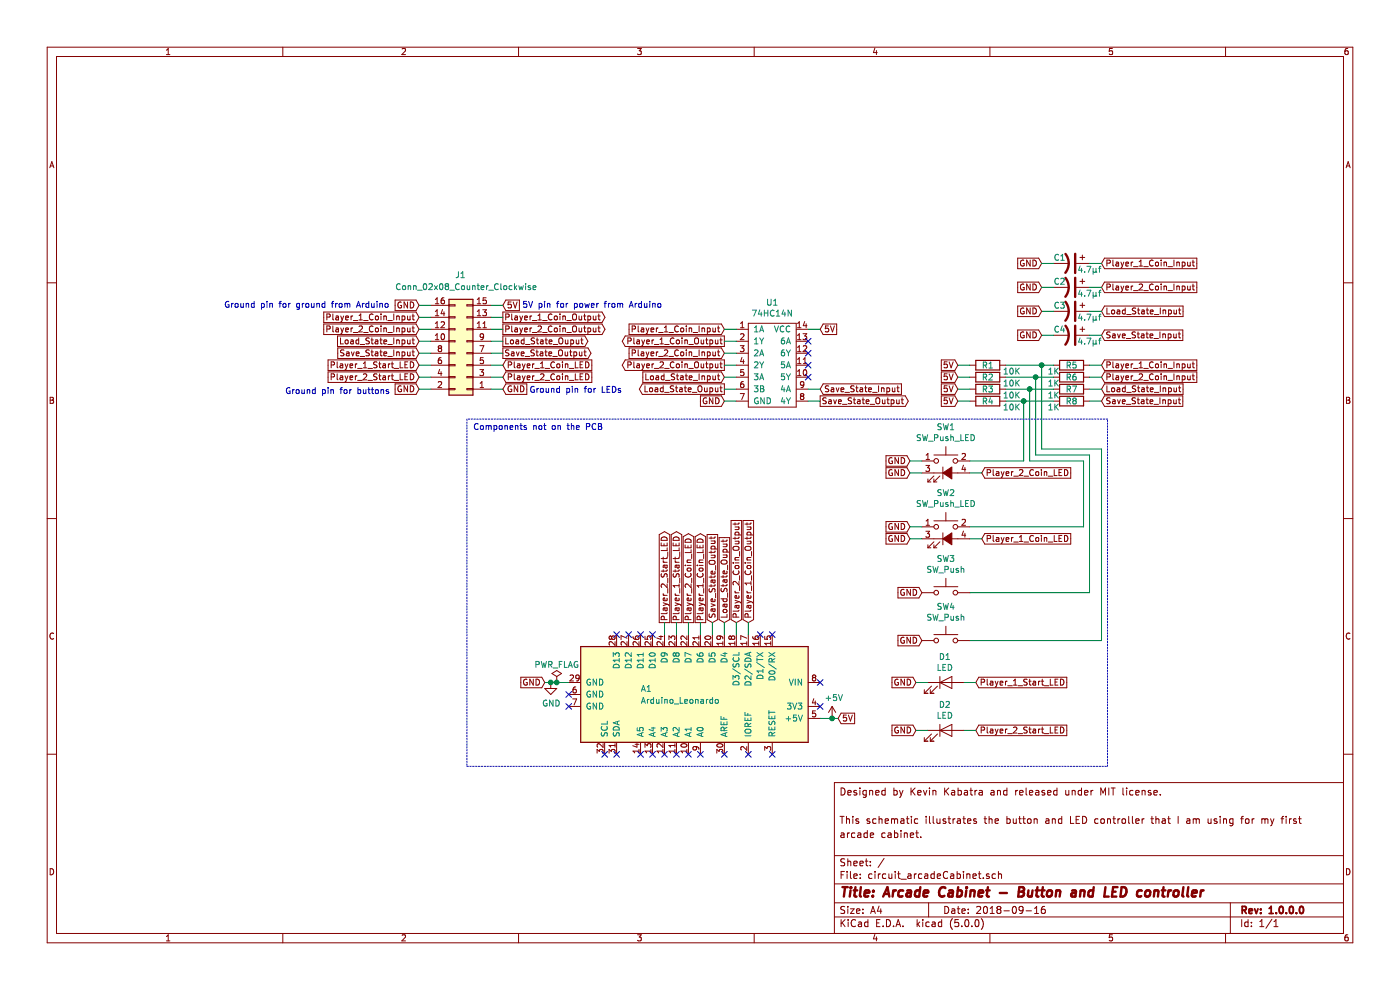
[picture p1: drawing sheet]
EESchema Schematic File Version 4
LIBS:circuit_arcadeCabinet-cache
EELAYER 26 0
EELAYER END
$Descr A4 11693 8268
encoding utf-8
Sheet 1 1
Title "Arcade Cabinet - Button and LED controller"
Date "2018-09-16"
Rev "1.0.0.0"
Comp ""
Comment1 "arcade cabinet."
Comment2 "This schematic illustrates the button and LED controller that I am using for my first"
Comment3 ""
Comment4 "Designed by Kevin Kabatra and released under MIT license."
$EndDescr
$Comp
L MCU_Module:Arduino_Leonardo A1
U 1 1
P 5850 5800
F 0 "A1" V 5800 5300 50  0000 L CNN
F 1 "Arduino_Leonardo" V 5900 5300 50  0000 L CNN
F 2 "" H 6000 4750 50  0001 L CNN
F 3 "https://www.arduino.cc/en/Main/ArduinoBoardLeonardo" H 5650 6850 50  0001 C CNN
	1    5850 5800
	0    1    1    0   
$EndComp
$Comp
L 74xxN:74HC14N U1
U 1 1
P 6450 3000
F 0 "U1" H 6450 3475 50  0000 C CNN
F 1 "74HC14N" H 6450 3384 50  0000 C CNN
F 2 "Package_DIP:DIP-14_W7.62mm_Socket" H 7450 2650 50  0001 C CNN
F 3 "http://www.ti.com/lit/ds/symlink/sn74hc14.pdf" H 7450 2650 50  0001 C CNN
	1    6450 3000
	1    0    0    -1  
$EndComp
$Comp
L Switch:SW_Push_LED SW1
U 1 1
P 7900 3950
F 0 "SW1" H 7900 4335 50  0000 C CNN
F 1 "SW_Push_LED" H 7900 4244 50  0000 C CNN
F 2 "" H 7900 4250 50  0001 C CNN
F 3 "" H 7900 4250 50  0001 C CNN
	1    7900 3950
	1    0    0    -1  
$EndComp
$Comp
L Switch:SW_Push SW3
U 1 1
P 7900 4950
F 0 "SW3" H 7900 5235 50  0000 C CNN
F 1 "SW_Push" H 7900 5144 50  0000 C CNN
F 2 "" H 7900 5150 50  0001 C CNN
F 3 "" H 7900 5150 50  0001 C CNN
	1    7900 4950
	1    0    0    -1  
$EndComp
$Comp
L Switch:SW_Push SW4
U 1 1
P 7900 5350
F 0 "SW4" H 7900 5635 50  0000 C CNN
F 1 "SW_Push" H 7900 5544 50  0000 C CNN
F 2 "" H 7900 5550 50  0001 C CNN
F 3 "" H 7900 5550 50  0001 C CNN
	1    7900 5350
	1    0    0    -1  
$EndComp
$Comp
L Device:R R5
U 1 1
P 8950 3050
F 0 "R5" V 8950 3050 50  0000 C CNN
F 1 "1K" V 9000 2900 50  0000 C CNN
F 2 "Resistor_THT:R_Axial_DIN0207_L6.3mm_D2.5mm_P15.24mm_Horizontal" V 8880 3050 50  0001 C CNN
F 3 "~" H 8950 3050 50  0001 C CNN
	1    8950 3050
	0    1    1    0   
$EndComp
$Comp
L Device:LED D2
U 1 1
P 7900 6100
F 0 "D2" H 7891 6316 50  0000 C CNN
F 1 "LED" H 7891 6225 50  0000 C CNN
F 2 "" H 7900 6100 50  0001 C CNN
F 3 "~" H 7900 6100 50  0001 C CNN
	1    7900 6100
	1    0    0    -1  
$EndComp
$Comp
L Device:LED D1
U 1 1
P 7900 5700
F 0 "D1" H 7891 5916 50  0000 C CNN
F 1 "LED" H 7891 5825 50  0000 C CNN
F 2 "" H 7900 5700 50  0001 C CNN
F 3 "~" H 7900 5700 50  0001 C CNN
	1    7900 5700
	1    0    0    -1  
$EndComp
Text GLabel 4200 2650 2    50   Output ~ 0
Player_1_Coin_Output
Text GLabel 4200 2750 2    50   Output ~ 0
Player_2_Coin_Output
Text GLabel 4200 2850 2    50   Output ~ 0
Load_State_Ouput
Text GLabel 4200 2950 2    50   Output ~ 0
Save_State_Output
Text GLabel 4200 3050 2    50   Input ~ 0
Player_1_Coin_LED
Text GLabel 4200 3150 2    50   Input ~ 0
Player_2_Coin_LED
Text GLabel 3500 3050 0    50   Input ~ 0
Player_1_Start_LED
Text GLabel 3500 3150 0    50   Input ~ 0
Player_2_Start_LED
Text GLabel 6150 5200 1    50   Input ~ 0
Player_2_Coin_Output
Text GLabel 5950 5200 1    50   Input ~ 0
Save_State_Output
Text GLabel 5850 5200 1    50   Output ~ 0
Player_1_Coin_LED
Text GLabel 5750 5200 1    50   Output ~ 0
Player_2_Coin_LED
Text GLabel 5650 5200 1    50   Output ~ 0
Player_1_Start_LED
Text GLabel 5550 5200 1    50   Output ~ 0
Player_2_Start_LED
$Comp
L Device:CP1 C1
U 1 1
P 8950 2200
F 0 "C1" V 8900 2100 50  0000 C CNN
F 1 "4.7µf" V 9000 2350 50  0000 C CNN
F 2 "Capacitor_THT:CP_Radial_D5.0mm_P2.50mm" H 8950 2200 50  0001 C CNN
F 3 "http://www.jiaweicheng.com/en/product/53539752.html" H 8950 2200 50  0001 C CNN
	1    8950 2200
	0    1    1    0   
$EndComp
$Comp
L Device:CP1 C2
U 1 1
P 8950 2400
F 0 "C2" V 8900 2300 50  0000 C CNN
F 1 "4.7µf" V 9000 2550 50  0000 C CNN
F 2 "Capacitor_THT:CP_Radial_D5.0mm_P2.50mm" H 8950 2400 50  0001 C CNN
F 3 "http://www.jiaweicheng.com/en/product/53539752.html" H 8950 2400 50  0001 C CNN
	1    8950 2400
	0    1    1    0   
$EndComp
$Comp
L Device:CP1 C3
U 1 1
P 8950 2600
F 0 "C3" V 8900 2500 50  0000 C CNN
F 1 "4.7µf" V 9000 2750 50  0000 C CNN
F 2 "Capacitor_THT:CP_Radial_D5.0mm_P2.50mm" H 8950 2600 50  0001 C CNN
F 3 "http://www.jiaweicheng.com/en/product/53539752.html" H 8950 2600 50  0001 C CNN
	1    8950 2600
	0    1    1    0   
$EndComp
$Comp
L Device:R R6
U 1 1
P 8950 3150
F 0 "R6" V 8950 3150 50  0000 C CNN
F 1 "1K" V 9000 3000 50  0000 C CNN
F 2 "Resistor_THT:R_Axial_DIN0207_L6.3mm_D2.5mm_P15.24mm_Horizontal" V 8880 3150 50  0001 C CNN
F 3 "~" H 8950 3150 50  0001 C CNN
	1    8950 3150
	0    1    1    0   
$EndComp
$Comp
L Device:R R7
U 1 1
P 8950 3250
F 0 "R7" V 8950 3250 50  0000 C CNN
F 1 "1K" V 9000 3100 50  0000 C CNN
F 2 "Resistor_THT:R_Axial_DIN0207_L6.3mm_D2.5mm_P15.24mm_Horizontal" V 8880 3250 50  0001 C CNN
F 3 "~" H 8950 3250 50  0001 C CNN
	1    8950 3250
	0    1    1    0   
$EndComp
$Comp
L Device:R R8
U 1 1
P 8950 3350
F 0 "R8" V 8950 3350 50  0000 C CNN
F 1 "1K" V 9000 3200 50  0000 C CNN
F 2 "Resistor_THT:R_Axial_DIN0207_L6.3mm_D2.5mm_P15.24mm_Horizontal" V 8880 3350 50  0001 C CNN
F 3 "~" H 8950 3350 50  0001 C CNN
	1    8950 3350
	0    1    1    0   
$EndComp
Text GLabel 3500 2650 0    50   Input ~ 0
Player_1_Coin_Input
Text GLabel 3500 2750 0    50   Input ~ 0
Player_2_Coin_Input
Text GLabel 3500 2850 0    50   Input ~ 0
Load_State_Input
Text GLabel 3500 2950 0    50   Input ~ 0
Save_State_Input
Text GLabel 4200 3250 2    50   Input ~ 0
GND
Text GLabel 3500 3250 0    50   Input ~ 0
GND
$Comp
L Switch:SW_Push_LED SW2
U 1 1
P 7900 4500
F 0 "SW2" H 7900 4885 50  0000 C CNN
F 1 "SW_Push_LED" H 7900 4794 50  0000 C CNN
F 2 "" H 7900 4800 50  0001 C CNN
F 3 "" H 7900 4800 50  0001 C CNN
	1    7900 4500
	1    0    0    -1  
$EndComp
$Comp
L Device:CP1 C4
U 1 1
P 8950 2800
F 0 "C4" V 8900 2700 50  0000 C CNN
F 1 "4.7µf" V 9000 2950 50  0000 C CNN
F 2 "Capacitor_THT:CP_Radial_D5.0mm_P2.50mm" H 8950 2800 50  0001 C CNN
F 3 "http://www.jiaweicheng.com/en/product/53539752.html" H 8950 2800 50  0001 C CNN
	1    8950 2800
	0    1    1    0   
$EndComp
Text GLabel 3500 2550 0    50   Input ~ 0
GND
Text GLabel 4200 2550 2    50   Input ~ 0
5V
Wire Wire Line
	8550 3350 8550 3850
Wire Wire Line
	8550 3850 8100 3850
Wire Wire Line
	8550 3350 8800 3350
$Comp
L Connector_Generic:Conn_02x08_Odd_Even J1
U 1 1
P 3900 2950
F 0 "J1" H 4000 2300 50  0000 R CNN
F 1 "Conn_02x08_Counter_Clockwise" H 4500 2400 50  0000 R CNN
F 2 "Connector_PinHeader_1.00mm:PinHeader_2x08_P1.00mm_Vertical" H 3900 2950 50  0001 C CNN
F 3 "~" H 3900 2950 50  0001 C CNN
	1    3900 2950
	-1   0    0    1   
$EndComp
Text GLabel 7000 6000 2    50   Input ~ 0
5V
$Comp
L Device:R R4
U 1 1
P 8250 3350
F 0 "R4" V 8250 3350 50  0000 C CNN
F 1 "10K" V 8300 3550 50  0000 C CNN
F 2 "Resistor_THT:R_Axial_DIN0207_L6.3mm_D2.5mm_P15.24mm_Horizontal" V 8180 3350 50  0001 C CNN
F 3 "~" H 8250 3350 50  0001 C CNN
	1    8250 3350
	0    1    1    0   
$EndComp
$Comp
L Device:R R3
U 1 1
P 8250 3250
F 0 "R3" V 8250 3250 50  0000 C CNN
F 1 "10K" V 8300 3450 50  0000 C CNN
F 2 "Resistor_THT:R_Axial_DIN0207_L6.3mm_D2.5mm_P15.24mm_Horizontal" V 8180 3250 50  0001 C CNN
F 3 "~" H 8250 3250 50  0001 C CNN
	1    8250 3250
	0    1    1    0   
$EndComp
$Comp
L Device:R R2
U 1 1
P 8250 3150
F 0 "R2" V 8250 3150 50  0000 C CNN
F 1 "10K" V 8300 3350 50  0000 C CNN
F 2 "Resistor_THT:R_Axial_DIN0207_L6.3mm_D2.5mm_P15.24mm_Horizontal" V 8180 3150 50  0001 C CNN
F 3 "~" H 8250 3150 50  0001 C CNN
	1    8250 3150
	0    1    1    0   
$EndComp
$Comp
L Device:R R1
U 1 1
P 8250 3050
F 0 "R1" V 8250 3050 50  0000 C CNN
F 1 "10K" V 8300 3250 50  0000 C CNN
F 2 "Resistor_THT:R_Axial_DIN0207_L6.3mm_D2.5mm_P15.24mm_Horizontal" V 8180 3050 50  0001 C CNN
F 3 "~" H 8250 3050 50  0001 C CNN
	1    8250 3050
	0    1    1    0   
$EndComp
Text GLabel 8000 3050 0    50   Input ~ 0
5V
Text GLabel 8000 3150 0    50   Input ~ 0
5V
Text GLabel 8000 3250 0    50   Input ~ 0
5V
Text GLabel 8000 3350 0    50   Input ~ 0
5V
Text GLabel 7600 3850 0    50   Input ~ 0
GND
Text GLabel 7600 3950 0    50   Input ~ 0
GND
Text GLabel 7600 4400 0    50   Input ~ 0
GND
Text GLabel 7600 4500 0    50   Input ~ 0
GND
Text GLabel 7700 4950 0    50   Input ~ 0
GND
Text GLabel 7700 5350 0    50   Input ~ 0
GND
Text GLabel 7650 5700 0    50   Input ~ 0
GND
Text GLabel 7650 6100 0    50   Input ~ 0
GND
Text GLabel 9200 3050 2    50   Input ~ 0
Player_1_Coin_Input
Text GLabel 8700 2200 0    50   Input ~ 0
GND
Text GLabel 8700 2400 0    50   Input ~ 0
GND
Text GLabel 8700 2600 0    50   Input ~ 0
GND
Text GLabel 9200 3350 2    50   Input ~ 0
Save_State_Input
Text GLabel 9200 3250 2    50   Input ~ 0
Load_State_Input
Text GLabel 9200 3150 2    50   Input ~ 0
Player_2_Coin_Input
Text GLabel 9200 2200 2    50   Input ~ 0
Player_1_Coin_Input
Text GLabel 9200 2400 2    50   Input ~ 0
Player_2_Coin_Input
Text GLabel 9200 2600 2    50   Input ~ 0
Load_State_Input
Text GLabel 8700 2800 0    50   Input ~ 0
GND
Text GLabel 9200 2800 2    50   Input ~ 0
Save_State_Input
Text GLabel 8200 4500 2    50   Input ~ 0
Player_1_Coin_LED
Text GLabel 8200 3950 2    50   Input ~ 0
Player_2_Coin_LED
Text GLabel 8150 5700 2    50   Input ~ 0
Player_1_Start_LED
Text GLabel 8150 6100 2    50   Input ~ 0
Player_2_Start_LED
Wire Wire Line
	9050 4400 9050 3850
Wire Wire Line
	9050 3850 8600 3850
Wire Wire Line
	8600 3850 8600 3250
Wire Wire Line
	8100 4400 9050 4400
Wire Wire Line
	8600 3250 8800 3250
Wire Wire Line
	8650 3150 8650 3800
Wire Wire Line
	8650 3800 9100 3800
Wire Wire Line
	9100 3800 9100 4950
Wire Wire Line
	8100 4950 9100 4950
Wire Wire Line
	8650 3150 8800 3150
Wire Wire Line
	8700 3050 8700 3750
Wire Wire Line
	8700 3750 9200 3750
Wire Wire Line
	9200 3750 9200 5350
Wire Wire Line
	8100 5350 9200 5350
Wire Wire Line
	8700 3050 8800 3050
Text GLabel 6050 2750 0    50   Input ~ 0
Player_1_Coin_Input
Text GLabel 6050 2950 0    50   Input ~ 0
Player_2_Coin_Input
Text GLabel 6050 3150 0    50   Input ~ 0
Load_State_Input
Text GLabel 6850 3250 2    50   Input ~ 0
Save_State_Input
Text GLabel 6850 2750 2    50   Input ~ 0
5V
Text GLabel 6250 5200 1    50   Input ~ 0
Player_1_Coin_Output
Text GLabel 6050 3050 0    50   Output ~ 0
Player_2_Coin_Output
Text GLabel 6050 2850 0    50   Output ~ 0
Player_1_Coin_Output
Text GLabel 6050 3250 0    50   Output ~ 0
Load_State_Ouput
Text GLabel 6850 3350 2    50   Output ~ 0
Save_State_Output
NoConn ~ 6450 6300
NoConn ~ 6250 6300
NoConn ~ 6050 6300
NoConn ~ 6850 5900
NoConn ~ 6850 5700
NoConn ~ 5850 6300
NoConn ~ 5750 6300
NoConn ~ 5650 6300
NoConn ~ 5550 6300
NoConn ~ 5450 6300
NoConn ~ 5350 6300
NoConn ~ 5150 6300
NoConn ~ 5050 6300
NoConn ~ 5150 5300
NoConn ~ 5250 5300
NoConn ~ 5350 5300
NoConn ~ 5450 5300
NoConn ~ 6350 5300
NoConn ~ 6450 5300
NoConn ~ 6750 2850
NoConn ~ 6750 2950
NoConn ~ 6750 3050
NoConn ~ 6750 3150
$Comp
L power:+5V #PWR0102
U 1 1
P 6950 6000
F 0 "#PWR0102" H 6950 5850 50  0001 C CNN
F 1 "+5V" H 6965 6173 50  0000 C CNN
F 2 "" H 6950 6000 50  0001 C CNN
F 3 "" H 6950 6000 50  0001 C CNN
F 4 "I" H 6950 6000 50  0001 C CNN "Spice_Primitive"
F 5 "Y" H 6950 6000 50  0001 C CNN "Spice_Netlist_Enabled"
	1    6950 6000
	1    0    0    -1  
$EndComp
Text GLabel 6050 5200 1    50   Input ~ 0
Load_State_Ouput
NoConn ~ 4750 5800
NoConn ~ 4750 5900
$Comp
L power:PWR_FLAG #FLG0101
U 1 1
P 4650 5700
F 0 "#FLG0101" H 4650 5775 50  0001 C CNN
F 1 "PWR_FLAG" H 4650 5850 50  0000 C CNN
F 2 "" H 4650 5700 50  0001 C CNN
F 3 "~" H 4650 5700 50  0001 C CNN
	1    4650 5700
	1    0    0    -1  
$EndComp
$Comp
L power:GND #PWR0101
U 1 1
P 4600 5700
F 0 "#PWR0101" H 4600 5450 50  0001 C CNN
F 1 "GND" H 4605 5527 50  0000 C CNN
F 2 "" H 4600 5700 50  0001 C CNN
F 3 "" H 4600 5700 50  0001 C CNN
	1    4600 5700
	1    0    0    -1  
$EndComp
Text GLabel 4550 5700 0    50   Input ~ 0
GND
Text GLabel 6050 3350 0    50   Input ~ 0
GND
Wire Wire Line
	6150 5300 6150 5200
Wire Wire Line
	6050 5300 6050 5200
Wire Wire Line
	5950 5300 5950 5200
Wire Wire Line
	5850 5300 5850 5200
Wire Wire Line
	5750 5300 5750 5200
Wire Wire Line
	5650 5300 5650 5200
Wire Wire Line
	5550 5300 5550 5200
Wire Wire Line
	4750 5700 4650 5700
Connection ~ 4600 5700
Wire Wire Line
	4600 5700 4550 5700
Connection ~ 4650 5700
Wire Wire Line
	4650 5700 4600 5700
Wire Wire Line
	7000 6000 6950 6000
Connection ~ 6950 6000
Wire Wire Line
	6950 6000 6850 6000
Wire Wire Line
	8050 5700 8150 5700
Wire Wire Line
	8150 6100 8050 6100
Wire Wire Line
	7650 6100 7750 6100
Wire Wire Line
	7650 5700 7750 5700
Wire Wire Line
	6850 3350 6750 3350
Wire Wire Line
	6850 3250 6750 3250
Wire Wire Line
	6850 2750 6750 2750
Wire Wire Line
	6150 2750 6050 2750
Wire Wire Line
	6050 2850 6150 2850
Wire Wire Line
	6150 2950 6050 2950
Wire Wire Line
	6050 3050 6150 3050
Wire Wire Line
	6150 3150 6050 3150
Wire Wire Line
	6050 3250 6150 3250
Wire Wire Line
	6150 3350 6050 3350
Wire Wire Line
	9100 2200 9200 2200
Wire Wire Line
	9200 2400 9100 2400
Wire Wire Line
	9100 2600 9200 2600
Wire Wire Line
	9200 2800 9100 2800
Wire Wire Line
	8800 2800 8700 2800
Wire Wire Line
	8800 2600 8700 2600
Wire Wire Line
	8800 2400 8700 2400
Wire Wire Line
	8800 2200 8700 2200
Wire Wire Line
	9100 3350 9200 3350
Wire Wire Line
	9200 3250 9100 3250
Wire Wire Line
	9100 3150 9200 3150
Wire Wire Line
	9200 3050 9100 3050
Wire Wire Line
	8100 3950 8200 3950
Wire Wire Line
	8200 4500 8100 4500
Wire Wire Line
	7600 3850 7700 3850
Wire Wire Line
	7700 3950 7600 3950
Wire Wire Line
	7600 4400 7700 4400
Wire Wire Line
	7700 4500 7600 4500
Wire Wire Line
	8100 3050 8000 3050
Wire Wire Line
	8100 3150 8000 3150
Wire Wire Line
	8100 3250 8000 3250
Wire Wire Line
	8100 3350 8000 3350
Wire Wire Line
	8400 3050 8700 3050
Connection ~ 8700 3050
Wire Wire Line
	8650 3150 8400 3150
Connection ~ 8650 3150
Wire Wire Line
	8600 3250 8400 3250
Connection ~ 8600 3250
Wire Wire Line
	8550 3350 8400 3350
Connection ~ 8550 3350
Wire Notes Line
	9250 3500 3900 3500
Wire Notes Line
	3900 6400 9250 6400
Wire Notes Line
	9250 6400 9250 3500
Text Notes 3950 3600 0    50   ~ 0
Components not on the PCB
Wire Wire Line
	3600 2550 3500 2550
Wire Wire Line
	3600 2650 3500 2650
Wire Wire Line
	3600 2750 3500 2750
Wire Wire Line
	3600 2850 3500 2850
Wire Wire Line
	3600 2950 3500 2950
Wire Wire Line
	3600 3050 3500 3050
Wire Wire Line
	3600 3150 3500 3150
Wire Wire Line
	3600 3250 3500 3250
Wire Wire Line
	4200 3250 4100 3250
Wire Wire Line
	4100 3150 4200 3150
Wire Wire Line
	4200 3050 4100 3050
Wire Wire Line
	4100 2950 4200 2950
Wire Wire Line
	4200 2850 4100 2850
Wire Wire Line
	4100 2750 4200 2750
Wire Wire Line
	4200 2650 4100 2650
Wire Wire Line
	4100 2550 4200 2550
Wire Wire Line
	6250 5300 6250 5200
Wire Notes Line
	3900 3500 3900 6400
Text Notes 4420 3290 0    50   ~ 0
Ground pin for LEDs
Text Notes 2380 3300 0    50   ~ 0
Ground pin for buttons
Text Notes 4360 2580 0    50   ~ 0
5V pin for power from Arduino
Text Notes 1870 2580 0    50   ~ 0
Ground pin for ground from Arduino
$EndSCHEMATC
